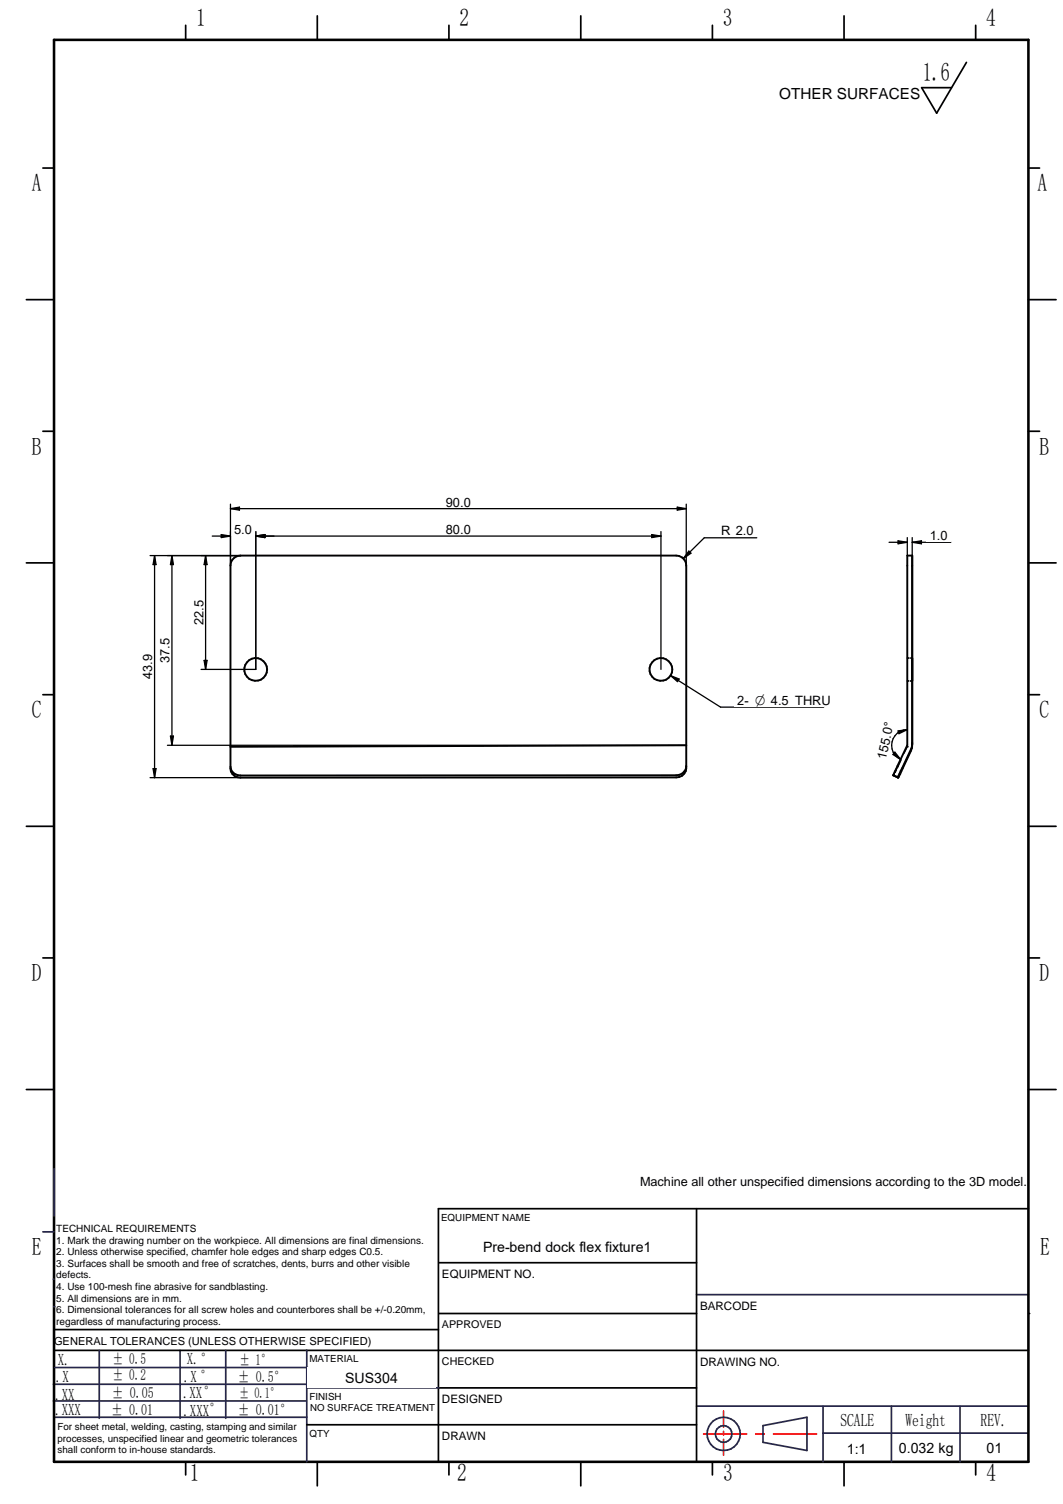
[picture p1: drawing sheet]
<svg xmlns="http://www.w3.org/2000/svg" width="210mm" height="297mm" viewBox="0 0 210 297" stroke-linecap="round" stroke-linejoin="round" font-family="sans-serif">
<g fill="none" stroke="#26264c" stroke-width=".34">
<path d="M8.5 243.3h2.2M10.5 252.6h.2M137.5 255.7h65.6M10.5 276.7h50M10.5 273.4h50M10.8 279.9h49.8M10.8 270.1h50M35.6 266.7v13.4M60.6 266.7v22M60.7 274.1h26M137.5 277.7h65.6M162.5 277.7v11"/>
<path d="M176 277.7v11M189.6 277.7v11M150.7 281.6l8.6-1.7v6.6l-8.6-1.6zM162.5 283h40.5"/>
</g>
<g fill="none" stroke="#000" stroke-width=".34">
<path d="M36.7 5v2.9M88.6 5v2.9M140.7 5v2.9M192.7 5v2.9M8.5 33.2h2.2M203.1 33.2h2.2M5.2 59.2h5.5M203.1 59.2h5.4M8.5 85.2h2.2M203.1 85.2h2.2M5.2 111.2h5.5M203.1 111.2h5.4"/>
<path d="M8.5 137.2h2.2M203.1 137.2h2.2M5.2 163.2h5.5M203.1 163.2h5.4M8.5 189.2h2.2M203.1 189.2h2.2M5.2 215.2h5.5M203.1 215.2h5.4M86.6 238.7v50M10.7 266.7h192.4M10.7 262.6h75.9M86.7 274.1h50.8"/>
<path d="M36.7 288.7v2.6M62.7 288.7v4.8M88.6 288.7v2.6M114.7 288.7v4.8M140.7 288.7v2.6M166.7 288.7v4.8M192.7 288.7v2.6"/>
</g>
<path d="M10.7 7.9h192.4v280.8h-192.4z" fill="none" stroke="#000" stroke-width=".51"/>
<path d="M142.9 278.7v3.2M138.9 283.2h8.5M142.9 282.7v.7M142.9 284.3v3.1M149.2 283.2h1.7M152.7 283.2h8.5" fill="none" stroke="#f00" stroke-width=".34"/>
<circle cx="10.6" cy="258.1" r=".17" fill="#26264c"/>
<g fill="none" stroke="#26264c" stroke-width=".34">
<path d="M10.7 230.8v9.4M19.6 266.7v13.4M44.6 266.7v13.4M60.5 266.7h.1"/>
<circle cx="142.9" cy="283.2" r="3.3"/>
<circle cx="142.9" cy="283.2" r="1.63"/>
</g>
<path d="M190.8 12.3l-5.8 10.1-3-5.1h5.9M86.6 238.7h116.5M86.7 259.4h50.8M86.7 249.4h50.8M86.6 281.4h50.9" fill="none" stroke="#000" stroke-width=".34"/>
<circle cx="203.1" cy="259.4" r=".17" fill="#000"/>
<g fill="#fff">
<path d="M137.9 271.4h64.4v6.1h-64.4z"/>
<path d="M189.9 283.9h13v4h-13z"/>
<path d="M86.9 254.9h50.2v4h-50.2z"/>
<path d="M60.7 270h25.3v4h-25.3z"/>
<path d="M87 244.3h50v4h-50z"/>
<path d="M60.8 277.1h25.2v4h-25.2z"/>
<path d="M176.4 284.1h13v4h-13z"/>
<path d="M162.7 284.1h13v4h-13z"/>
<path d="M137.9 260.4h64.5v6h-64.5z"/>
</g>
<path d="M62.7 3.1v4.8M114.7 3.1v4.8M166.7 3.1v4.8M137.5 238.7v50M60.6 281.4h26" fill="none" stroke="#000" stroke-width=".34"/>
<path d="M101.6 283.2h25.3v4h-25.3z" fill="#fff"/>
<g fill="none" stroke="#000" stroke-width=".38">
<path d="M46.3 110.1l.6-.3 .6-.1h86a1.97 1.97 0 0 1 2 2v40a1.91 1.91 0 0 1-2 1.8l-86 .1a1.9 1.9 0 0 1-2-2.2v-39.7l.1-.6zM135.5 151.3a1.91 1.91 0 0 1-2 1.8l-86 .1a1.89 1.89 0 0 1-2-1.8M135.5 147.2l-90 .3M176.4 153.1l1 .5M176.4 153.1l.9 .4M177.3 153.5l.1 .1M180.1 147.4l-2.8 6.1M180.1 146.7v1l-.2 .6-2.5 5.3M180.1 147v-37.3h-.9v37.5l-2.8 5.9"/>
<circle cx="50.5" cy="132.2" r="2.25"/>
<circle cx="130.5" cy="132.2" r="2.25"/>
</g>
<path d="M29.6 109.7h17.9M179.2 130h.3M179.2 134.5h.3M179.8 134.5h.3M179.8 130h.3M29.6 153.6h17.9M176.6 152.9l-.1 .3M177 152l-.2 .6M177.9 150.1l-.7 1.6M179.2 147.5l-.7 1.3M179.2 147.5h.1M179.2 147.2v.1" fill="none" stroke="#000" stroke-width=".25"/>
<path d="M27.9 128.6h2.5v6.1h-2.5z" fill="#fff"/>
<path d="M30.5 109.7v43.9M30.5 109.7l.3 1.8h-.6zM45.5 105v6.7M50.5 105v27.2M30.2 151.8h.6l-.3 1.8z" fill="none" stroke="#000" stroke-width=".25"/>
<path d="M30.5 109.7l.3 1.8h-.6zM30.2 151.8h.6l-.3 1.8z" fill="#000"/>
<path d="M45.6 103.3h4.8v2.4h-4.8z" fill="#fff"/>
<path d="M41.9 105.9h3.6M43.7 105.6l1.8 .3-1.8 .3zM50.5 105.9l1.8-.3v.6zM50.5 105.9h3.6M50.5 105v27.2M130.5 105v27.2" fill="none" stroke="#000" stroke-width=".25"/>
<path d="M43.7 105.6l1.8 .3-1.8 .3zM50.5 105.9l1.8-.3v.6z" fill="#000"/>
<path d="M87.4 103.3h6.2v2.4h-6.2z" fill="#fff"/>
<path d="M50.5 105.9l1.8-.3v.6zM50.5 105.9h80M128.7 105.6l1.8 .3-1.8 .3zM142.3 139.7h20.3" fill="none" stroke="#000" stroke-width=".25"/>
<path d="M50.5 105.9l1.8-.3v.6zM128.7 105.6l1.8 .3-1.8 .3z" fill="#000"/>
<path d="M144.9 137.1h17.7v2.4h-17.7z" fill="#fff"/>
<path d="M45.5 99.6v12.1M135.5 99.6v12.1M132.4 133.4l1.7 .7-.3 .5zM132.4 133.4l9.9 6.3" fill="none" stroke="#000" stroke-width=".25"/>
<path d="M132.4 133.4l1.7 .7-.3 .5z" fill="#000"/>
<path d="M87.4 97.9h6.2v2.4h-6.2z" fill="#fff"/>
<path d="M45.5 100.5l1.8-.3v.6zM45.5 100.5h90M133.7 100.2l1.8 .3-1.8 .3zM139.1 106.2h10.3" fill="none" stroke="#000" stroke-width=".25"/>
<path d="M45.5 100.5l1.8-.3v.6zM133.7 100.2l1.8 .3-1.8 .3z" fill="#000"/>
<path d="M141.8 103.6h7.6v2.5h-7.6z" fill="#fff"/>
<path d="M39.7 109.7h7.8M136 108.8l.4 .5-1.5 1zM139.1 106.2l-4.2 4.1M39.7 132.2h10.8" fill="none" stroke="#000" stroke-width=".25"/>
<path d="M136 108.8l.4 .5-1.5 1z" fill="#000"/>
<path d="M38.1 117.9h2.4v6.2h-2.4z" fill="#fff"/>
<path d="M33.1 109.7h14.4M40.6 109.7l.3 1.8h-.6zM40.6 109.7v22.5M40.3 130.4h.6l-.3 1.8zM33.1 147.2h102.4" fill="none" stroke="#000" stroke-width=".25"/>
<path d="M40.6 109.7l.3 1.8h-.6zM40.3 130.4h.6l-.3 1.8z" fill="#000"/>
<path d="M31.4 125.3h2.4v6.2h-2.4z" fill="#fff"/>
<path d="M34 109.7v37.5M34 109.7l.2 1.8h-.5zM33.7 145.4h.5l-.2 1.8z" fill="none" stroke="#000" stroke-width=".25"/>
<path d="M34 109.7l.2 1.8h-.5zM33.7 145.4h.5l-.2 1.8z" fill="#000"/>
<path d="M174.6 141.8l2.4 .5-1.9 8.4-2.4-.5z" fill-rule="evenodd" fill="#fff"/>
<path d="M179.2 106.2v3.5M180.1 106.2v3.5M180.3 107.1h7.4M176.7 148.5l1.1 1.5-1.5-1zM177.3 144.4l1.9-.3-1.7 .8zM179.2 144.1a3.1 3.1 0 0 0-3.1 2.4 3.1 3.1 0 0 0 1.7 3.5" fill="none" stroke="#000" stroke-width=".25"/>
<path d="M176.7 148.5l1.1 1.5-1.5-1zM177.3 144.4l1.9-.3-1.7 .8z" fill="#000"/>
<path d="M183 104.5h4.7v2.4h-4.7z" fill="#fff"/>
<path d="M175.6 107.1h3.6M177.3 106.8l1.9 .3-1.9 .3zM180.1 107.1l1.8-.3v.6zM180.1 107.1h.2" fill="none" stroke="#000" stroke-width=".25"/>
<path d="M177.3 106.8l1.9 .3-1.9 .3zM180.1 107.1l1.8-.3v.6z" fill="#000"/>
<text font-size="5.1" x="182.2" y="16">1.6</text>
<g font-size="4.9">
<text x="38.7" y="5.2">1</text>
<text x="90.8" y="5.2">2</text>
<text x="142.7" y="5.2">3</text>
<text x="194.7" y="5.2">4</text>
<text x="6.3" y="37.8">A</text>
<text x="204.9" y="37.8">A</text>
<text x="6.3" y="89.8">B</text>
<text x="205.2" y="89.8">B</text>
<text x="6.3" y="141.8">C</text>
<text x="205.2" y="141.8">C</text>
<text x="6.3" y="193.8">D</text>
<text x="205.2" y="193.8">D</text>
<text x="6.3" y="247.9">E</text>
<text x="205.4" y="247.9">E</text>
<text x="37.5" y="292.5">1</text>
<text x="90.3" y="292.5">2</text>
<text x="142.8" y="292.5">3</text>
<text x="194.8" y="292.5">4</text>
</g>
<g font-size="3.6">
<text x="165.9" y="281.6">SCALE</text>
<text x="178.8" y="281.6">Weight</text>
<text x="193.6" y="281.6">REV.</text>
</g>
<g font-size="3.3">
<text x="11.4" y="269.7">X.</text>
<text x="36.9" y="269.4">X.°</text>
<text x="11" y="272.9">.X</text>
<text x="36.3" y="273">.X °</text>
<text x="10.9" y="276.4">.XX</text>
<text x="10.9" y="279.5">.XXX</text>
<text x="36.2" y="276">.XX°</text>
<text x="36.2" y="279.7">.XXX°</text>
</g>
<g font-size="3">
<text x="153.9" y="19.6">OTHER SURFACES</text>
<text x="22.2" y="269.3">± 0.5</text>
<text x="47.3" y="269.5">± 1°</text>
<text x="22.2" y="272.5">± 0.2</text>
<text x="47" y="273">± 0.5°</text>
<text x="22" y="279.4">± 0.01</text>
<text x="22.1" y="276.2">± 0.05</text>
<text x="46.9" y="279.4">± 0.01°</text>
</g>
<text font-size="2.9" x="47.2" y="276.2">± 0.1°</text>
<g font-size="2.8">
<text x="95.4" y="247.4">Pre-bend dock flex fixture1</text>
<text x="68.2" y="273">SUS304</text>
<text x="167.2" y="287.1">1:1</text>
<text x="177.5" y="287.1">0.032 kg</text>
<text x="194.8" y="286.9">01</text>
</g>
<g font-size="2.5">
<text x="88.1" y="100">90.0</text>
<text x="46.2" y="105.4">5.0</text>
<text x="88.1" y="105.4">80.0</text>
<text x="142.4" y="105.7">R 2.0</text>
<text x="183.6" y="106.6">1.0</text>
<text x="40.2" y="123.4" transform="rotate(-90 40.2 123.4)">22.5</text>
<text x="33.5" y="130.9" transform="rotate(-90 33.5 130.9)">37.5</text>
<text x="30.1" y="134.1" transform="rotate(-90 30.1 134.1)">43.9</text>
<text x="145.6" y="139.2">2- O 4.5 THRU</text>
<text x="174.9" y="150" transform="rotate(-77 174.9 150)">155.0°</text>
<text x="126.4" y="234.2">Machine all other unspecified dimensions according to the 3D model.</text>
</g>
<g font-size="2.3">
<text x="87.3" y="252.4">EQUIPMENT NO.</text>
<text x="138.2" y="258.7">BARCODE</text>
<text x="138.2" y="269.7">DRAWING NO.</text>
<text x="87.3" y="277.1">DESIGNED</text>
<text x="87.3" y="284.4">DRAWN</text>
</g>
<text font-size="2.2" x="10.7" y="265.6">GENERAL TOLERANCES (UNLESS OTHERWISE SPECIFIED)</text>
<g font-size="2.1">
<text x="87.3" y="262.3">APPROVED</text>
<text x="87.3" y="269.5">CHECKED</text>
</g>
<g font-size="2">
<text x="11.1" y="243.3">TECHNICAL REQUIREMENTS</text>
<text x="11.1" y="245.6">1. Mark the drawing number on the workpiece. All dimensions are final dimensions.</text>
<text x="11.1" y="247.9">2. Unless otherwise specified, chamfer hole edges and sharp edges C0.5.</text>
<text x="11.1" y="250.2">3. Surfaces shall be smooth and free of scratches, dents, burrs and other visible</text>
<text x="11.1" y="252.5">defects.</text>
<text x="11.1" y="254.8">4. Use 100-mesh fine abrasive for sandblasting.</text>
<text x="11.1" y="257.1">5. All dimensions are in mm.</text>
<text x="11.1" y="259.4">6. Dimensional tolerances for all screw holes and counterbores shall be +/-0.20mm,</text>
<text x="11.1" y="261.6">regardless of manufacturing process.</text>
</g>
<g font-size="1.9">
<text x="87.1" y="241.1">EQUIPMENT NAME</text>
<text x="61.1" y="269">MATERIAL</text>
<text x="61.1" y="276.4">FINISH</text>
<text x="61.2" y="278.8">NO SURFACE TREATMENT</text>
<text x="11.4" y="282.5">For sheet metal, welding, casting, stamping and similar</text>
<text x="11.4" y="284.7">processes, unspecified linear and geometric tolerances</text>
<text x="11.4" y="287">shall conform to in-house standards.</text>
<text x="61.1" y="283.7">QTY</text>
</g>
</svg>
